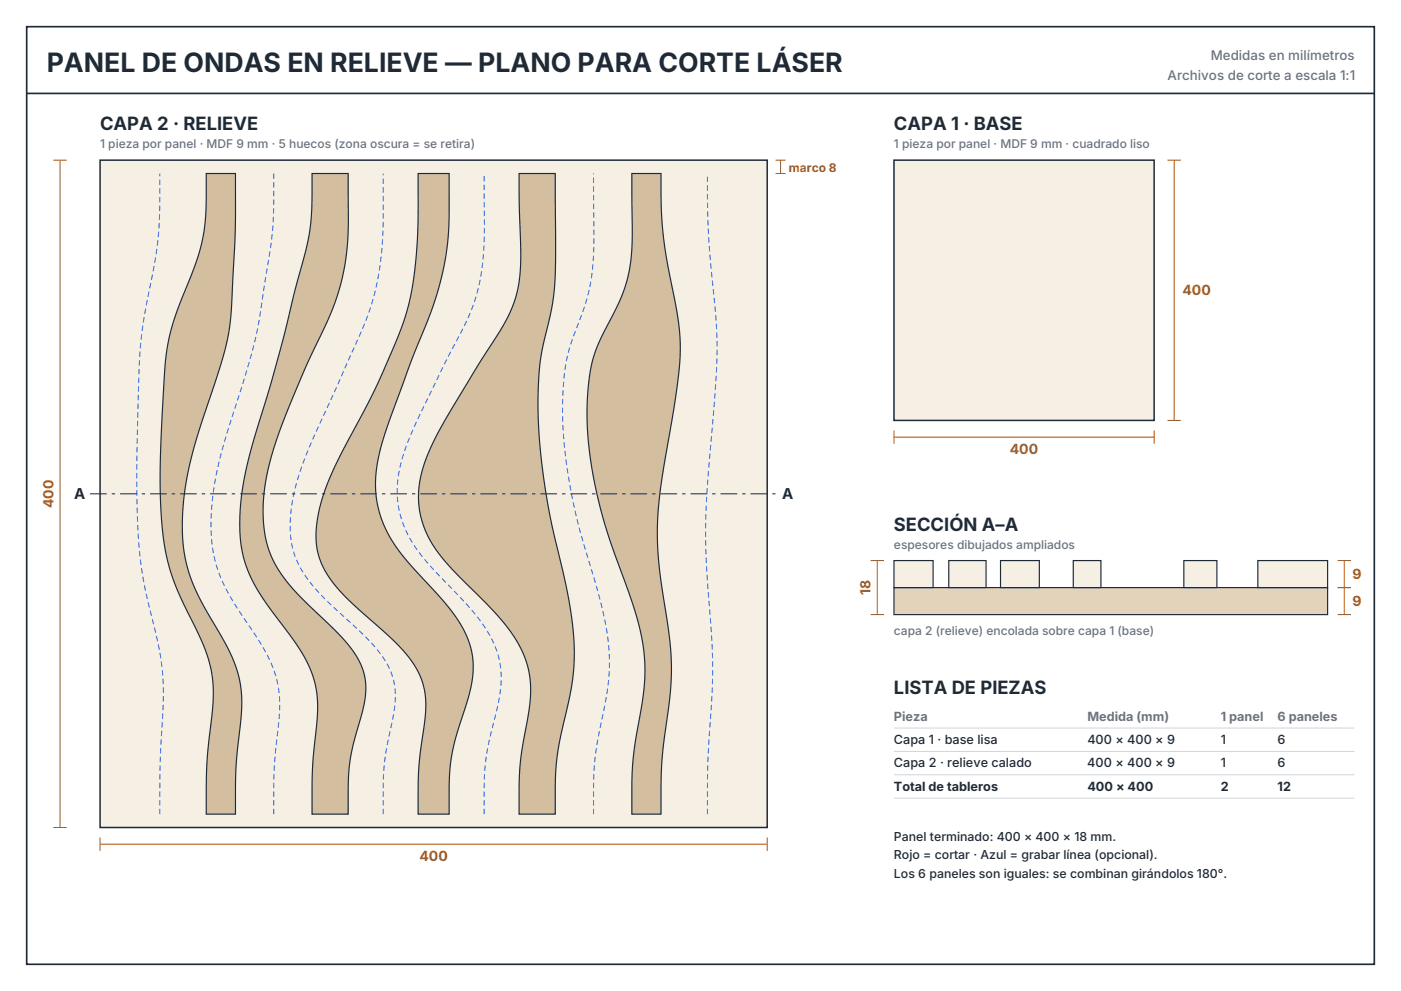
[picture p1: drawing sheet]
<svg xmlns="http://www.w3.org/2000/svg" width="420mm" height="297mm" viewBox="0 0 420 297" stroke-linecap="round" stroke-linejoin="round" font-family="sans-serif">
<path d="M8 8h404v281h-404zM8 28h404" fill="none" stroke="#1f2a37" stroke-width=".5"/>
<path d="M30 48h200v200h-200z" fill="#f6efe4" stroke="#1f2a37" stroke-width=".45"/>
<g fill="#d3bf9f" stroke="#1f2a37" stroke-width=".35">
<path d="M61.8 52h8.8l-.1 18-1.1 22.8-.7 6.4-1.4 6.4-8.1 24.8-2.6 10-1 5.2-.6 5.2-.3 4.8v4.8l.9 7.2 2 6.8 3 6.4 8.4 14.8 1.8 4.4 1.1 4.4 .5 3.6 .1 4-1.7 17.6-.2 14.4h-8.8l.2-15.6 1.9-18.8v-3.6l-.3-3.6-.9-4-1.5-4.4-7.4-15.6-2.8-7.6-1.1-4.4-.8-4.4-.9-10.8-.2-8.4 .2-10 1.1-20.8 .6-6.4 .9-4.8 1.3-4.8 6.5-16.8 2-6.8 .7-4 .4-4z"/>
<path d="M189.4 52h8.8l.1 10.8 .6 8 1.1 7.6 3.1 16 .8 7.6v5.6l-.7 6.4-1.3 9.2-3.6 21.2-.8 6.4-.4 5.6v6l.4 6.4 3.1 21.6 .7 9.2-.4 8.8-2.5 20-.2 15.6h-8.8l.1-10.8 .3-6 .8-5.6 2-11.6 .6-5.2 .1-4.8-.3-4.8-.9-5.6-1.6-6-7.8-22-2.9-10-2.5-12.4-.8-5.6-.4-5.6-.1-5.2 .2-5.2 .6-5.6 .9-4 2.1-6 6.6-13.2 1.4-4 1-4.4 .5-4 .2-4.4z"/>
<path d="M93.5 52h10.9v16.8l-.7 8.8-1.5 7.2-2.3 7.2-10 22-4.7 11.6-3 8.4-1.7 6-1.1 5.6-.5 5.2 .1 5.2 .5 4.4 1 4 1.4 3.6 2.1 3.6 2.4 3.2 3.1 3.5 12.8 12.5a23.2 23.2 0 0 1 7.3 14 44.7 44.7 0 0 1-2.9 15.2l-1.4 5.6-.7 4.8-.2 4.4v9.2h-10.9l.2-14.4 1.5-16.8-.1-4.4-.8-4-1.5-4.4-2.6-4.8-2.9-4.4-7.8-10.4-3.6-6-1.7-3.6-1-3.2-.8-3.2-.4-3.6-.1-4.8 .3-5.2 .7-5.6 1.1-5.6 1.9-7.2 5.1-16.8 3.2-11.6 8.2-32.4 1-7.6z"/>
<path d="M155.6 52h10.9l.1 24-.3 8.8-.8 7.2-2.7 11.6-.9 5.2-.6 8.4 .1 9.2 .7 9.6 1.4 10.8 1.8 10 3.8 16 1.5 7.6 1.2 8 .4 7.2-.2 5.2-.7 5.2-3.3 15.2-1 6-.5 6.4v10.4h-10.9v-9.6l.4-5.6 .7-5.2 1.9-10.8 .5-5.2-.1-3.2-.4-2.8-.8-3.2-1.1-2.8-2.6-4.8-3.6-4.8-4.3-4.7-10.8-10.9-4.9-6-2-3.2-1.5-3.6-1-3.6-.5-3.6 .1-4 .7-4.4 1.4-4.4 2-4.8 5.8-10.4 8-13.2 7.6-12 2-4 1.4-3.6 1.1-4.8 .5-6z"/>
<path d="M125.4 52h9.2v14.4l-.6 8-1.5 8-2.4 8.4-7.2 18.4-6.2 16.8-2.1 6.4-1.1 4.4-.7 4-.2 3.6 .1 3.6 .6 4 1.1 3.6 1.5 3.6 2.1 3.6 4.6 6 11.2 12.4 4.3 6a25.5 25.5 0 0 1 2.1 22.4l-3.4 10.8-1.4 6.4-.7 6.4-.1 10.8h-9.2l.2-14 1.7-14 .4-4.4a23.5 23.5 0 0 0-7.7-17.6l-17.3-16a24.6 24.6 0 0 1-8-16.4l.2-3.6 .6-4.4 1.2-4.4 1.5-4.4 3.7-8 8-15.2 3.6-7.2 6-14 2.6-7.6 1.7-7.6 1.1-9.6 .4-8.8z"/>
</g>
<path d="M47.9 244l.1-15.6 1-18.8-.2-6.8-1.1-8.4-4-16.8-1.4-8.4-1-10.4-.3-14.8 .3-20.4 .7-18.4 1.1-9.6 3.2-16.4 1-6.8 .5-8 .1-12.4M82.1 244l.1-14 1.6-17.6-.1-4-.6-4-1.3-4.4-2.1-4.4-2.6-4.4-7.4-11.2-3.5-6.8-1.3-3.6-1-4-.5-4-.1-4.4 .5-8.8 1.8-9.6 2.1-8 7.2-22.8 1.6-6 1-5.2 4.1-26.8 .4-6.4 .1-11.6M114.9 244v-9.6l.3-5.6 3.2-18a21.1 21.1 0 0 0-6.2-17.2l-4.2-4.3-10.1-9.3-4.1-4.4a27.1 27.1 0 0 1-6.5-23.2l1.5-7.2 2.6-8 2.9-6.8 14.3-31.6 1.8-4.8 1.6-4.8 1.5-7.2 1-8 .4-7.2v-14.8M145.1 244l.1-10.4 .5-6 1-5.6 2.7-11.2 .7-4.8 .1-4.8-.8-4.4-.9-2.8-1.3-2.8-3.6-5.6-4.4-5.2-10.9-11.6-2.6-3.2-2.2-3.2-1.9-3.6-1.5-4-.7-3.6-.3-4 .2-3.6 .6-3.6 1.1-4 1.6-4.4 2.8-6.4 7.4-15.2 7.2-14 1.8-4.4 1.3-4 1.2-6 .7-7.2 .1-22.4M177.9 244l.1-10 .3-5.6 .9-6.4 3.1-16.4 .4-5.6-.2-5.6-.7-6-1.3-6.4-6.7-23.2-2.5-10.8-2-13.2-.5-6-.2-6 .4-8.8 1-6.8 1.4-4.8 4.3-12 1-4 .7-4 .6-9.2-.1-21.2M212.1 244l.1-16 1.3-20 .1-8.4-.3-9.2-1.6-22-.1-12.4 .6-12 2.3-28.8 .5-10.8-.4-9.2-2.2-24.8-.3-18.4" fill="none" stroke="#2563eb" stroke-width=".3" stroke-dasharray="1.6 1" stroke-linecap="butt"/>
<path d="M16 48h4M18 48v200M232.5 48h3M232.5 52h3M234 48v4M16 248h4M30 253h200M30 251v4M230 251v4" fill="none" stroke="#b45309" stroke-width=".3"/>
<path d="M27 148h206" fill="none" stroke="#1f2a37" stroke-width=".3" stroke-dasharray="5 1.5 1 1.5" stroke-linecap="butt"/>
<path d="M268 48h78v78h-78z" fill="#f6efe4" stroke="#1f2a37" stroke-width=".45"/>
<path d="M350 48h4M352 48v78M268 131h78M268 129v4M346 129v4M350 126h4" fill="none" stroke="#b45309" stroke-width=".3"/>
<path d="M268 176.1h130v8.1h-130z" fill="#e3d3ba" stroke="#1f2a37" stroke-width=".35"/>
<g fill="#f6efe4" stroke="#1f2a37" stroke-width=".35">
<path d="M268 168h11.7v8.1h-11.7z"/>
<path d="M284.4 168h11.2v8.1h-11.2z"/>
<path d="M299.9 168h11.7v8.1h-11.7z"/>
<path d="M321.7 168h8.3v8.1h-8.3z"/>
<path d="M354.9 168h9.9v8.1h-9.9z"/>
<path d="M377.1 168h20.9v8.1h-20.9z"/>
</g>
<path d="M261 168h4M263 168v16.2M401 168h4M401 176.1h4M403 168v16.2M261 184.2h4M401 184.2h4" fill="none" stroke="#b45309" stroke-width=".3"/>
<path d="M268 218.2h138M268 225.2h138M268 232.2h138M268 239.2h138" fill="none" stroke="#d1d5db" stroke-width=".3"/>
<text font-size="8" fill="#1f2a37" x="14" y="21.5">PANEL DE ONDAS EN RELIEVE — PLANO PARA CORTE LÁSER</text>
<g font-size="5.5" fill="#1f2a37">
<text x="30" y="39">CAPA 2 · RELIEVE</text>
<text x="268" y="39">CAPA 1 · BASE</text>
<text x="268" y="159">SECCIÓN A–A</text>
<text x="268" y="208">LISTA DE PIEZAS</text>
</g>
<g font-size="4.5" fill="#1f2a37">
<text x="22.2" y="149.5">A</text>
<text x="234.5" y="149.5">A</text>
</g>
<g font-size="4.2" fill="#b45309">
<text x="354.5" y="88.5">400</text>
<text x="302.7" y="136">400</text>
<text x="16" y="152.3" transform="rotate(-90 16 152.3)">400</text>
<text x="405.5" y="173.6">9</text>
<text x="261" y="178.4" transform="rotate(-90 261 178.4)">18</text>
<text x="405.5" y="181.7">9</text>
<text x="125.7" y="258">400</text>
</g>
<g font-size="4" fill="#6b7280">
<text x="363" y="18">Medidas en milímetros</text>
<text x="350" y="24">Archivos de corte a escala 1:1</text>
</g>
<g font-size="3.8" fill="#6b7280">
<text x="268" y="216">Pieza</text>
<text x="326" y="216">Medida (mm)</text>
<text x="366" y="216">1 panel</text>
<text x="383" y="216">6 paneles</text>
</g>
<g font-size="3.8" fill="#1f2a37">
<text x="268" y="223">Capa 1 · base lisa</text>
<text x="326" y="223">400 × 400 × 9</text>
<text x="366" y="223">1</text>
<text x="383" y="223">6</text>
<text x="268" y="230">Capa 2 · relieve calado</text>
<text x="326" y="230">400 × 400 × 9</text>
<text x="366" y="230">1</text>
<text x="383" y="230">6</text>
<text x="268" y="237">Total de tableros</text>
<text x="326" y="237">400 × 400</text>
<text x="366" y="237">2</text>
<text x="383" y="237">12</text>
</g>
<g font-size="3.7" fill="#1f2a37">
<text x="268" y="252">Panel terminado: 400 × 400 × 18 mm.</text>
<text x="268" y="257.5">Rojo = cortar · Azul = grabar línea (opcional).</text>
<text x="268" y="263">Los 6 paneles son iguales: se combinan girándolos 180°.</text>
</g>
<g font-size="3.6" fill="#6b7280">
<text x="30" y="44.5">1 pieza por panel · MDF 9 mm · 5 huecos (zona oscura = se retira)</text>
<text x="268" y="44.5">1 pieza por panel · MDF 9 mm · cuadrado liso</text>
<text x="268" y="164.5">espesores dibujados ampliados</text>
<text x="268" y="190.2">capa 2 (relieve) encolada sobre capa 1 (base)</text>
</g>
<text font-size="3.6" fill="#b45309" x="236.5" y="51.4">marco 8</text>
</svg>
